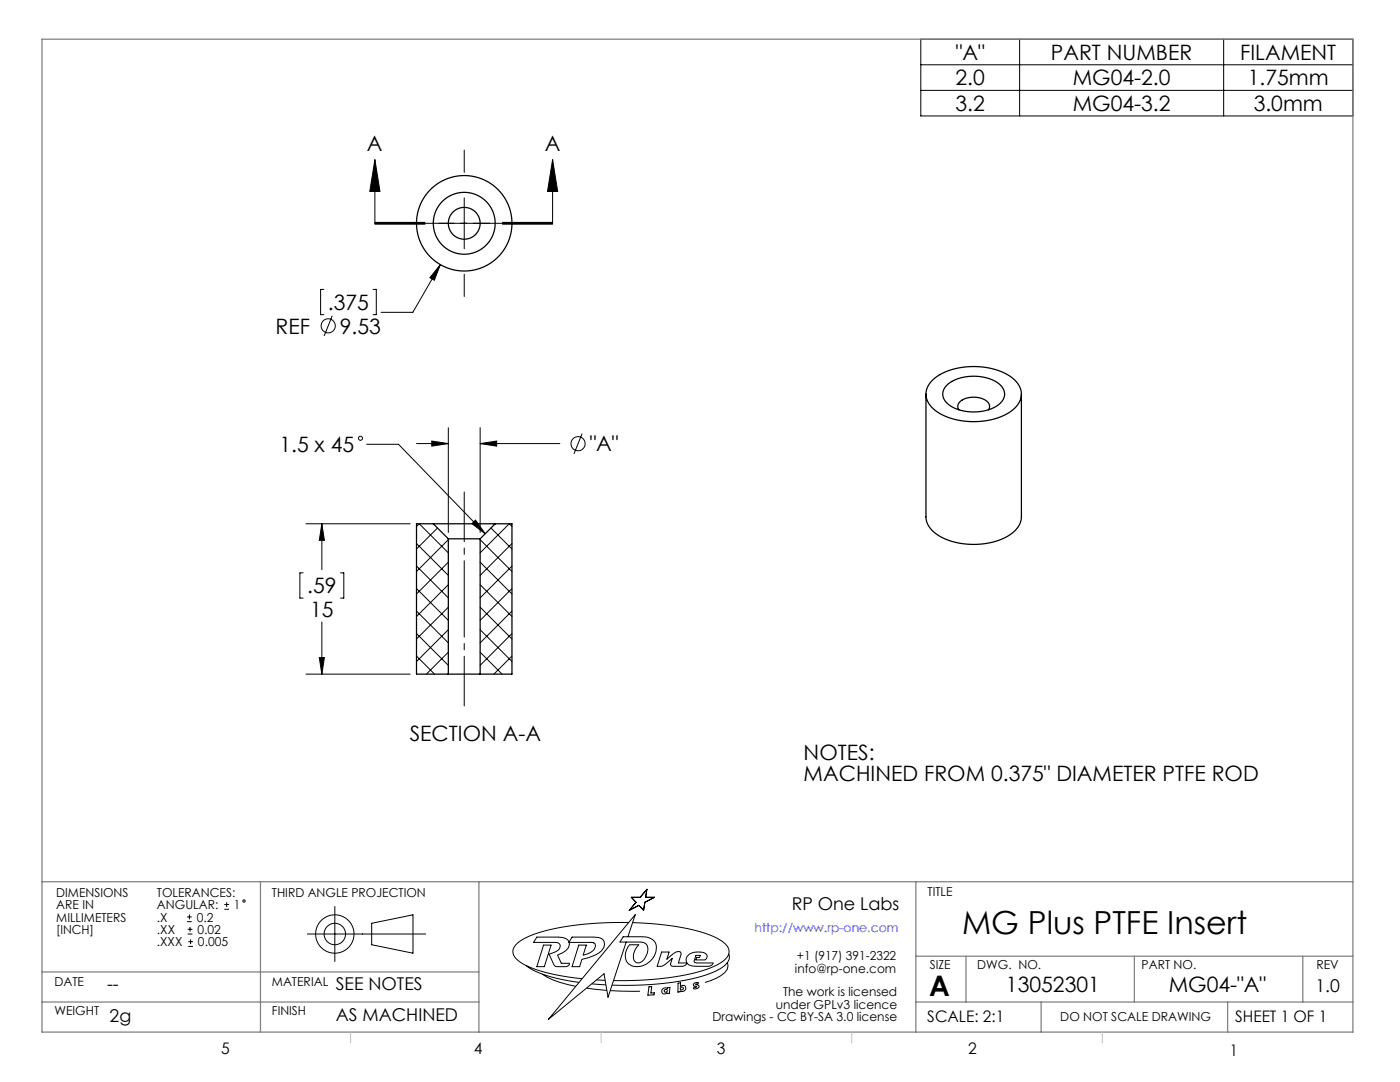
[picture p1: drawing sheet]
<svg xmlns="http://www.w3.org/2000/svg" width="279mm" height="216mm" viewBox="0 0 279 216" stroke-linecap="round" stroke-linejoin="round" font-family="sans-serif">
<g fill="none" stroke="#000" stroke-width=".2">
<path d="M183.8 7.8h86.2v15.3h-86.2zM183.8 12.9h86.2M183.8 18h86.2M203.5 7.8v15.3M244.2 7.8v15.3M74.8 31.9l1 6.3h-2zM74.8 31.9v12.7h10M92.6 30v4.4M92.6 39.5v10.1M110.3 31.9l1 6.3h-2zM110.3 31.9v12.7h-10M64.6 57.7h-.6v5.1h.6"/>
<path d="M74.5 57.7h.6v5.1h-.6M74.8 44.7h10M74.8 44.4h10M87.6 44.6h10.1M87.9 52.8l-5.5 9.5h-6.4M87.9 52.8l-1.2 3.1-.9-.5zM92.6 54.7v4.5M100.3 44.4h10zM100.3 44.7h10M66.3 63l-1.6 4M73.2 88.7h6.3l17.3 17.8M83.1 88.5h6.4"/>
<path d="M86.2 88l3.3 .5-3.3 .5zM89.5 85.3v20.9M95.8 85.3v20.9M95.8 88.5h15.9M95.8 88.5l3.3-.5v1zM116.2 86.5l-1.6 4.1M60.5 114.3h-.7v5h.7M61.1 104.5h20.8M64.2 104.5v9.2M64.2 104.5l.5 3.3h-1zM68 114.3h.6v5h-.6M83.1 112.9l6.4 6.4"/>
<path d="M83.1 105.1l.6-.6 5.8 5.8M83.1 117.4l6.4 6.4M83.1 108.5l6.4 6.3M87.3 105.4l-4.2 4.1M89.5 107.7l-6.4 6.3M89.5 112.2l-6.4 6.3M89.5 116.7l-6.4 6.3M94.2 104.5l.7-.7 1.9 2.7zM95.8 116.7l6.4 6.3M95.8 112.2l6.4 6.3M95.8 107.7l6.4 6.3M98 105.4l4.2 4.1"/>
<path d="M102.2 105.1l-.6-.6-5.8 5.8M102.2 108.5l-6.4 6.3M102.2 112.9l-6.4 6.4M102.2 117.4l-6.4 6.4M61.1 134.5h20.8M63.7 131.2h1l-.5 3.3zM64.2 124.1v10.4M83.1 130.9l3.6 3.6M83.1 126.4l6.4 6.4M83.1 121.9l6.4 6.4M89.5 121.2l-6.4 6.3M89.5 125.6l-6.4 6.4"/>
<path d="M89.5 130.1l-4.4 4.4M95.8 130.1l4.4 4.4M95.8 125.6l6.4 6.4M95.8 121.2l6.4 6.3M102.2 121.9l-6.4 6.4M102.2 126.4l-6.4 6.4M102.2 130.9l-3.6 3.6M126 179.1h1.8l1.3-1.6-.3 1.6h1.8l-1.9 .9-.3 1.6-.9-.9-1.9 .9 1.3-1.6zM37.3 183.9h1M37.3 183h1M37.5 186.4h.9M37.5 185.4h.9"/>
<path d="M37.6 188.8h.9M37.6 187.9h.9M37.8 182.5v.9M37.9 185v.9M38 187.4v1M44.8 181.4h.9M44.8 180.5h.9M45.2 180v1M61.3 186.4h23.7M66.8 180.9v11M74.2 184.2l8.2-1.7v7.7l-8.2-1.7zM105 192.7a19.7 19.7 0 0 0 8.8 3.1l1.8 .2"/>
<path d="M108.2 194.4a16.2 16.2 0 0 0 6.7 2.4M108.5 188.6h1.5l-1.4 4.3h-1.5zM113.6 188a1.96 1.96 0 0 0-2.2-1h-4.3l-.6 1h4.3a.85 .85 0 0 1 1 .8 1.73 1.73 0 0 1-1.5 1.3l-.7 .3 .8 1.8a.79 .79 0 0 0 .8 .7h1.6a.8 .8 0 0 0 .9-.7h-1.7l-.7-1.6a3 3 0 0 0 2.3-2.2v-.4M114.2 187h4.3a1.69 1.69 0 0 1 2.2 1.4 2.64 2.64 0 0 1-1.8 2.1l-1.4 .6-1.4 .3-.4 1.5h-1.5l1.3-4.3h1.5l-.6 2a2.88 2.88 0 0 0 2.4-1.9 .76 .76 0 0 0-1-.7h-4.3zM117 197.2l4.1 .4M118.1 196.3l2.8 .2M119 195.5l1.8 .1M121.8 197.7l5.9 .1M124.4 186.9h3.8a2.34 2.34 0 0 1 2.8 2.2 3.9 3.9 0 0 1-5 3.6 2.38 2.38 0 0 1-.7-3.8l.3-.4h1.9a2.85 2.85 0 0 0-.9 3.2 1.29 1.29 0 0 0 2.2-.6 2.26 2.26 0 0 0 .1-2.8l-.5-.3h-.5h-4.2zM125.3 186.9l1.5-4.4-17.3 20.9 11-9.1 .8 4.7 3.7-11M125.5 184.1a55.8 55.8 0 0 0-19.4 2.5 6 6 0 0 0-3.7 2.8 2.59 2.59 0 0 0 1.7 2.8 31.2 31.2 0 0 0 12.1 3.1M126.2 184.1a45.9 45.9 0 0 1 16.5 2.9 3.9 3.9 0 0 1 2.8 2.9 3.9 3.9 0 0 1-2.7 2.8 44.4 44.4 0 0 1-16.4 2.9l-4 .1"/>
<path d="M129.5 196.9h.6l-.2 1.2h.7l-.1 .4-1.2 .1zM132 190h1.5l-.4 1.4 1.9-1.5h.5l.3 .1 .1 .5-.5 1.6h1.7a1.06 1.06 0 0 1-1 .7l-2.2-.1-.1-.4 .4-1.1-2 1.6h-1.1zM132.2 197.4l.5-.3 .5 .2v-.2l.5-.1-.1 1.2-.5 .1v-.2a.59 .59 0 0 1-.8 .1 .59 .59 0 0 1-.1-.8zM135.3 196.2l.5-.1v.8a.63 .63 0 0 1 1.1 0 .63 .63 0 0 1-.6 .9l-.5-.1v.2l-.5 .1zM136.4 197.2a.3 .3 0 0 0-.4-.3 .3 .3 0 0 0-.2 .4 .3 .3 0 0 0 .4 .2l.2-.3M137.1 190.8a3.2 3.2 0 0 1 3.9-.4l.1 .4-.1 .4-.3 .3h-1.8l.1-.4h.6l.2-.5h-.9l-.3 1.4 .5 .1h3.2a1.02 1.02 0 0 1-1 .7l-3.2-.1a1.2 1.2 0 0 1-1-1.9zM138.5 196.3l.4-.2h.5l-.1 .2h-.3l-.1 .2a.43 .43 0 0 1 .4 .1 .43 .43 0 0 1 .1 .5l-.4 .2h-.6l.1-.3h.4l.2-.1-.1-.1a.4 .4 0 0 1-.5-.1 .4 .4 0 0 1 0-.4zM145.1 192.1a1.58 1.58 0 0 1-.5 2 10.2 10.2 0 0 1-3.9 1.9M145.4 190.3a2.32 2.32 0 0 1-1.4 2.8 28.8 28.8 0 0 1-11.7 3.1 73.7 73.7 0 0 1-10.2 .4"/>
<circle cx="65.5" cy="65" r="1.41"/>
<circle cx="71.9" cy="87.5" r=".4"/>
<circle cx="115.4" cy="88.5" r="1.41"/>
<circle cx="48.7" cy="179.8" r=".24"/>
<circle cx="66.8" cy="186.4" r="2.14"/>
<circle cx="66.8" cy="186.4" r="3.8"/>
<circle cx="132.8" cy="197.7" r=".32"/>
</g>
<path d="M74.8 44.6h35.5" fill="none" stroke="#000" stroke-width=".2" stroke-dasharray="6.3 1.3 1.3 1.3" stroke-dashoffset=".7"/>
<path d="M92.6 98.2v42.7" fill="none" stroke="#000" stroke-width=".2" stroke-dasharray="15.2 1.3 1.3 1.3" stroke-dashoffset="5.3"/>
<g fill="none" stroke="#808080" stroke-width=".25">
<path d="M8.4 7.8h261.6v198.1h-261.6zM8.4 175.9h261.6M52 175.9v30M95.6 175.9v30M182.8 175.9v30M8.4 199.9h87.2M8.4 193.9h87.2M182.8 199.9h87.2M182.8 190.8h87.2M192.8 190.8v9.1M207.8 199.9v6M226.4 190.8v9.1"/>
<path d="M245 199.9v6M260 190.8v9.1"/>
</g>
<path d="M70 205.9v2.2M120 205.9v2.2M170 205.9v2.2M220 205.9v2.2" fill="none" stroke="#c0c0c0" stroke-width=".2"/>
<g fill="#000">
<path d="M94.2 104.5l.7-.7 1.9 2.7z"/>
<path d="M74.8 31.9l1 6.3h-2zM110.3 31.9l1 6.3h-2z"/>
<path d="M87.9 52.8l-2.1 2.6 .9 .5zM64.2 104.5l.5 3.3h-1zM63.7 131.2h1l-.5 3.3zM86.2 88l3.3 .5-3.3 .5zM95.8 88.5l3.3-.5v1z"/>
</g>
<g fill="none" stroke="#000" stroke-width=".25">
<path d="M184.8 78.6v24.5a5.1 5.1 0 0 0 3.6 4.3 14.5 14.5 0 0 0 13.7-1.1 4.2 4.2 0 0 0 1.7-3.2v-24.5M186 75.9a13.2 13.2 0 0 1 11.1-2.5 8.5 8.5 0 0 1 6.5 3.9 4 4 0 0 1-2.2 5 14.4 14.4 0 0 1-14.8-.5 3.7 3.7 0 0 1-.6-5.9zM189 76.9a8.9 8.9 0 0 1 10.6-.1 2.49 2.49 0 0 1-.6 4.2 9.2 9.2 0 0 1-9.9-.5 2.35 2.35 0 0 1-.1-3.6zM191.4 81.8a1.4 1.4 0 0 1 .9-2.1 4.5 4.5 0 0 1 5 .7 1.14 1.14 0 0 1 0 1.4M86.5 104.5h12.3M86.5 104.5h-3.4v30h6.4M86.5 104.5l3 3M89.5 107.5h6.3M89.5 107.5v27M95.8 107.5v27M98.8 104.5h3.4v30h-6.4M98.8 104.5l-3 3"/>
<path d="M89.5 134.5h6.3"/>
<circle cx="92.6" cy="44.6" r="3.2"/>
<circle cx="92.6" cy="44.6" r="9.5"/>
<circle cx="92.6" cy="44.6" r="6.2"/>
</g>
<text font-size="6.3" x="192" y="186.4">MG Plus PTFE Insert</text>
<text font-size="5.6" x="185.4" y="198.7">A</text>
<g font-size="4.2">
<text x="190.8" y="11.9">&quot;A&quot;</text>
<text x="209.7" y="11.9">PART NUMBER</text>
<text x="247.5" y="11.9">FILAMENT</text>
<text x="190.7" y="17">2.0</text>
<text x="214.1" y="17">MG04-2.0</text>
<text x="249" y="17">1.75mm</text>
<text x="190.7" y="22.1">3.2</text>
<text x="214.1" y="22.1">MG04-3.2</text>
<text x="250.2" y="22.1">3.0mm</text>
<text x="73.2" y="30.1">A</text>
<text x="108.7" y="30.1">A</text>
<text x="65.4" y="61.9">.375</text>
<text x="55" y="66.6">REF</text>
<text x="67.8" y="66.6">9.53</text>
<text x="55.8" y="90.3">1.5 x 45</text>
<text x="117.7" y="90.1">&quot;A&quot;</text>
<text x="61.3" y="118.4">.59</text>
<text x="61.9" y="123.2">15</text>
<text x="81.8" y="147.9">SECTION A-A</text>
<text x="160.4" y="151.7">NOTES:</text>
<text x="160.4" y="155.9">MACHINED FROM 0.375&quot; DIAMETER PTFE ROD</text>
<text x="200.8" y="198">13052301</text>
<text x="233.2" y="198">MG04-&quot;A&quot;</text>
</g>
<g font-size="3.5">
<text x="158" y="181.5">RP One Labs</text>
<text x="21.4" y="197.6">--</text>
<text x="67" y="197.6">SEE NOTES</text>
<text x="262.5" y="198">1.0</text>
<text x="21.9" y="203.8">2g</text>
<text x="67" y="203.7">AS MACHINED</text>
</g>
<g font-size="3.2">
<text x="185.1" y="204">SCALE: 2:1</text>
<text x="246.5" y="204">SHEET 1 OF 1</text>
<text x="44.2" y="210.4">5</text>
<text x="94.6" y="210.3">4</text>
<text x="143.1" y="210.4">3</text>
<text x="193.2" y="210.3">2</text>
<text x="245.4" y="210.6">1</text>
</g>
<g font-size="2.5">
<text x="11.2" y="179">DIMENSIONS</text>
<text x="31.3" y="179">TOLERANCES:</text>
<text x="54.3" y="179">THIRD ANGLE PROJECTION</text>
<text x="185.1" y="178.9">TITLE</text>
<text x="11.2" y="181.4">ARE IN</text>
<text x="11.2" y="183.9">MILLIMETERS</text>
<text x="31.3" y="183.9">.X</text>
<text x="31.3" y="181.4">ANGULAR:</text>
<text x="39.3" y="183.9">0.2</text>
<text x="46.7" y="181.4">1</text>
<text x="11.2" y="186.4">[INCH]</text>
<text x="31.3" y="186.4">.XX</text>
<text x="31.3" y="188.8">.XXX</text>
<text x="39.4" y="186.4">0.02</text>
<text x="39.5" y="188.8">0.005</text>
<text x="159" y="191.6">+1 (917) 391-2322</text>
<text x="10.9" y="196.7">DATE</text>
<text x="54.3" y="196.7">MATERIAL</text>
<text x="158.6" y="194.1">info@rp-one.com</text>
<text x="185.5" y="193.4">SIZE</text>
<text x="195" y="193.3">DWG. NO.</text>
<text x="227.8" y="193.4">PART NO.</text>
<text x="262.7" y="193.3">REV</text>
<text x="10.9" y="202.6">WEIGHT</text>
<text x="54.3" y="202.6">FINISH</text>
<text x="142.2" y="203.7">Drawings - CC BY-SA 3.0 license</text>
<text x="154.8" y="201.3">under GPLv3 licence</text>
<text x="156.3" y="198.8">The work is licensed</text>
<text x="211.6" y="203.7">DO NOT SCALE DRAWING</text>
</g>
<text font-size="2.5" fill="#00f" x="150.6" y="186">http://www.rp-one.com</text>
</svg>
